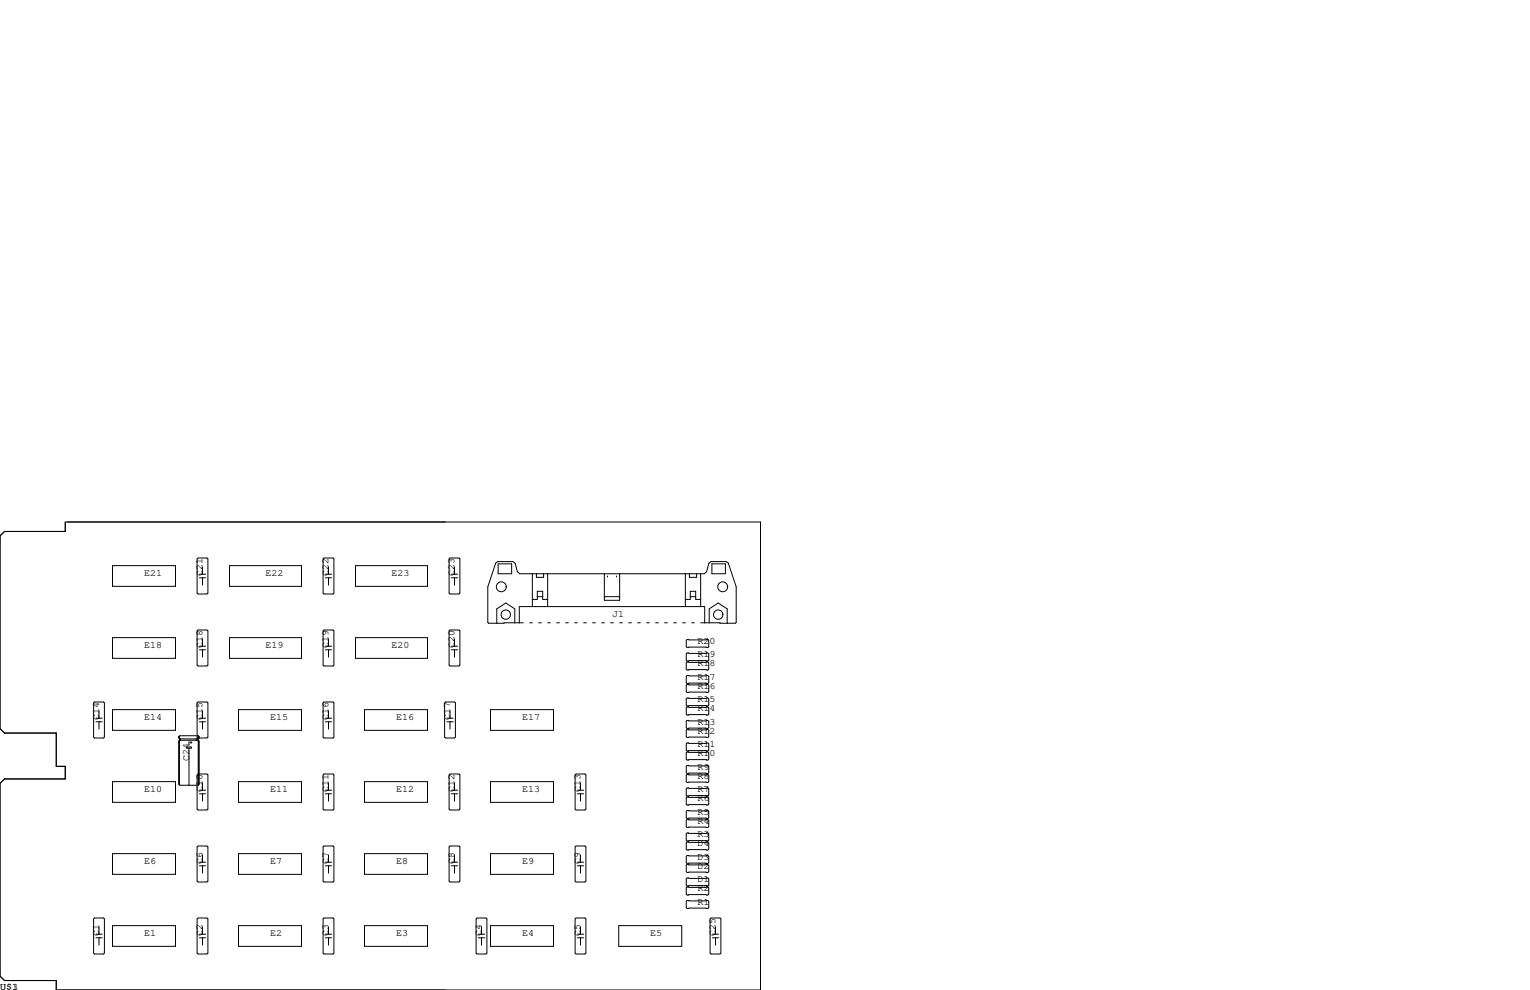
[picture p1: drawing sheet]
<svg xmlns="http://www.w3.org/2000/svg" width="432mm" height="279mm" viewBox="0 0 432 279" stroke-linecap="round" stroke-linejoin="round" font-family="sans-serif">
<g fill="none" stroke="#000" stroke-width=".28">
<path d="M0 151.3l1.3-1.3h17.1v-2.7h196.2v132.1h-198.7v-2.7h-14.6l-1.3-1.2v-54.4l1.3-1.3h17.1v-3.5h-2.5v-9.4h-14.6l-1.3-1.3zM31.8 159.6h17.7v5.9h-17.7zM55.6 157.7l.3-.2h2.5l.3 .2v9.7l-.3 .2h-2.5l-.3-.2zM64.8 159.6h20.3v5.9h-20.3zM91.4 157.5h2.6l.2 .2v9.7l-.2 .2h-2.6l-.2-.2v-9.7zM100.3 159.6h20.4v5.9h-20.4zM126.7 157.7l.3-.2h2.5l.3 .2v9.7l-.3 .2h-2.5l-.3-.2zM140.6 159.1h3.8v2.8h-3.8zM200.9 159.1h3.8v2.8h-3.8zM31.8 180h17.7v5.8h-17.7zM55.9 177.8h2.5l.3 .3v9.6l-.3 .3h-2.5l-.3-.3v-9.6zM56.3 163.1h1.7"/>
<path d="M56.3 162.1h1.7M57.2 160v2.1M57.2 163.1v2M64.8 180h20.3v5.8h-20.3zM91.4 177.8h2.6l.2 .3v9.6l-.2 .3h-2.6l-.2-.3v-9.6zM91.8 163.1h1.8M91.8 162.1h1.8M92.7 160v2.1M92.7 163.1v2M100.3 180h20.4v5.8h-20.4zM127 177.8h2.5l.3 .3v9.6l-.3 .3h-2.5l-.3-.3v-9.6zM127.4 163.1h1.8"/>
<path d="M127.4 162.1h1.8M128.3 160v2.1M128.3 163.1v2M145.3 175.8v-4l-2.6-1.6-2.5 1.6v4.1M146 161.3l.7 .6h52.1l.6-.6M146 161.4l-.6-2.4-.6-.5h-4.3l-.6 .4-2.2 6.7v10l.2 .3 9.8-.1M146.6 175.8v-4.6h52.3v4.6M149.5 175.8h.7M150.2 169.2h1.4v-2.3h1.6v2.3h1.4M150.2 161.9v9.3M151.4 161.9v1h2v-1M151.6 168.4h1.6"/>
<path d="M152 175.8h.8M154.6 175.8h.7M154.6 161.9v9.3M157.1 175.8h.8M159.6 175.8h.8M162.2 175.8h.7M164.7 175.8h.8M167.3 175.8h.7M169.8 175.8h.8M170.6 161.9v7.5h4.3v-7.5M170.6 168.4h4.3M171.5 162.6v.2"/>
<path d="M172.3 175.8h.8M174 162.6v.2M174.9 175.8h.7M177.4 175.8h.8M180 175.8h.7M182.5 175.8h.8M185 175.8h.8M187.6 175.8h.7M190.1 175.8h.8M192.7 175.8h.7M193.4 169.2h1.4v-2.3h1.5v2.3h1.4M193.4 161.9v9.3"/>
<path d="M194.6 161.9v1h2v-1M194.8 168.4h1.5M195.2 175.8h.8M197.7 161.9v9.3M199.4 161.4l.6-2.4 .7-.5h4.3l.5 .4 2.3 6.7v10l-.3 .3-9.8-.1M200.2 175.8v-4l2.5-1.6 2.5 1.6v4.1M26.7 198.1h2.5l.3 .3v9.6l-.3 .3h-2.5l-.3-.3v-9.6zM55.9 198.1h2.5l.3 .3v9.6l-.3 .3h-2.5l-.3-.3v-9.6zM56.3 183.4h1.7M56.3 182.4h1.7M57.2 180.3v2.1M57.2 183.4v2"/>
<path d="M91.4 198.1h2.6l.2 .3v9.6l-.2 .3h-2.6l-.2-.3v-9.6zM91.8 183.4h1.8M91.8 182.4h1.8M92.7 180.3v2.1M92.7 183.4v2M125.5 198.4l.2-.3h2.6l.2 .3v9.6l-.2 .3h-2.6l-.2-.3zM127.4 183.4h1.8M127.4 182.4h1.8M128.3 180.3v2.1M128.3 183.4v2M193.7 187.1l.2-.3h5.9l.2 .3v1.7l-.2 .3h-5.9l-.2-.3zM193.7 180.7l.2-.2h5.9l.2 .2v1.8l-.2 .3h-5.9l-.2-.3z"/>
<path d="M193.7 184.5l.2-.2h5.9l.2 .2v1.8l-.2 .3h-5.9l-.2-.3zM193.7 190.9l.2-.3h5.9l.2 .3v1.8l-.2 .2h-5.9l-.2-.2zM193.7 193.4l.2-.2h5.9l.2 .2v1.8l-.2 .3h-5.9l-.2-.3zM193.7 197.2l.2-.2h5.9l.2 .2v1.8l-.2 .3h-5.9l-.2-.3zM193.7 199.8l.2-.3h5.9l.2 .3v1.7l-.2 .3h-5.9l-.2-.3zM27.1 203.7h1.7M27.1 202.7h1.7M27.9 200.7v2M27.9 203.7v2M31.8 200.3h17.7v5.8h-17.7zM50.5 207.9v.4l.2 .2M50.5 209.2v12.2l.2 .2h5.2"/>
<path d="M50.5 209.2h.1M50.5 207.9h.1M50.6 207.8v.6M50.6 209v12.5M50.7 208.9h5.2l.3 .3v12.2l-.3 .2M50.7 208.5v.4M50.7 208.9l-.2 .3M50.8 208.5v.4M50.9 208.5v.4M52.7 210.8h1.3v.4h-1.3zM53.3 209.3v.9M53.3 211.3v10.3"/>
<path d="M53.7 209.5h.5M53.9 209.3v.5M55.4 208.5v.4M55.8 208.7v.1M55.9 218.4h2.5l.3 .3v9.6l-.3 .3h-2.5l-.3-.3v-9.6zM55.9 207.6h-5.2l-.2 .3M55.9 207.6l.3 .3v.4l-.3 .2h-5.2M55.9 207.6v14M56.1 207.9v.4M56.1 209.2v12.2M56.3 203.7h1.7M56.3 202.7h1.7"/>
<path d="M57.2 200.7v2M57.2 203.7v2M67.3 200.3h17.8v5.8h-17.8zM91.4 218.4h2.6l.2 .3v9.6l-.2 .3h-2.6l-.2-.3v-9.6zM91.8 203.7h1.8M91.8 202.7h1.8M92.7 200.7v2M92.7 203.7v2M102.9 200.3h17.8v5.8h-17.8zM126.1 203.7h1.8M126.1 202.7h1.8M127 218.4h2.5l.3 .3v9.6l-.3 .3h-2.5l-.3-.3v-9.6z"/>
<path d="M127 200.7v2M127 203.7v2M138.4 200.3h17.8v5.8h-17.8zM162.3 218.7l.3-.3h2.5l.3 .3v9.6l-.3 .3h-2.5l-.3-.3zM193.7 203.6l.2-.3h5.9l.2 .3v1.8l-.2 .2h-5.9l-.2-.2zM193.7 206.1l.2-.2h5.9l.2 .2v1.8l-.2 .3h-5.9l-.2-.3zM193.7 209.9l.2-.2h5.9l.2 .2v1.8l-.2 .3h-5.9l-.2-.3zM193.7 212.5l.2-.3h5.9l.2 .3v1.7l-.2 .3h-5.9l-.2-.3zM193.7 216.3l.2-.3h5.9l.2 .3v1.8l-.2 .2h-5.9l-.2-.2zM193.7 218.8l.2-.2h5.9l.2 .2v1.8l-.2 .3h-5.9l-.2-.3zM31.8 220.6h17.7v5.8h-17.7zM55.9 238.8h2.5l.3 .2v9.7l-.3 .2h-2.5l-.3-.2v-9.7z"/>
<path d="M56.3 224h1.7M56.3 223h1.7M57.2 221v2M57.2 224v2.1M67.3 220.6h17.8v5.8h-17.8zM91.4 238.8h2.6l.2 .2v9.7l-.2 .2h-2.6l-.2-.2v-9.7zM91.8 224h1.8M91.8 223h1.8M92.7 221v2M92.7 224v2.1M102.9 220.6h17.8v5.8h-17.8zM126.7 239l.3-.2h2.5l.3 .2v9.7l-.3 .2h-2.5l-.3-.2z"/>
<path d="M127.4 224h1.8M127.4 223h1.8M128.3 221v2M128.3 224v2.1M138.4 220.6h17.8v5.8h-17.8zM162.3 239l.3-.2h2.5l.3 .2v9.7l-.3 .2h-2.5l-.3-.2zM162.9 224h1.8M162.9 223h1.8M163.8 221v2M163.8 224v2.1M193.7 237.9l.2-.3h5.9l.2 .3v1.7l-.2 .3h-5.9l-.2-.3zM193.7 222.6l.2-.2h5.9l.2 .2v1.8l-.2 .3h-5.9l-.2-.3z"/>
<path d="M193.7 225.2l.2-.3h5.9l.2 .3v1.7l-.2 .3h-5.9l-.2-.3zM193.7 229l.2-.3h5.9l.2 .3v1.8l-.2 .2h-5.9l-.2-.2zM193.7 231.5l.2-.2h5.9l.2 .2v1.8l-.2 .3h-5.9l-.2-.3zM193.7 235.3l.2-.2h5.9l.2 .2v1.8l-.2 .3h-5.9l-.2-.3zM26.7 259.1h2.5l.3 .2v9.7l-.3 .2h-2.5l-.3-.2v-9.7zM31.8 240.9h17.7v5.9h-17.7zM55.6 259.3l.3-.2h2.5l.3 .2v9.7l-.3 .2h-2.5l-.3-.2zM56.3 244.3h1.7M56.3 243.3h1.7M57.2 241.3v2M57.2 244.3v2.1M67.3 240.9h17.8v5.9h-17.8z"/>
<path d="M91.2 259.3l.2-.2h2.6l.2 .2v9.7l-.2 .2h-2.6l-.2-.2zM91.8 244.3h1.8M91.8 243.3h1.8M92.7 241.3v2M92.7 244.3v2.1M102.9 240.9h17.8v5.9h-17.8zM127.4 244.3h1.8M127.4 243.3h1.8M128.3 241.3v2M128.3 244.3v2.1M134.4 259.3l.2-.2h2.6l.2 .2v9.7l-.2 .2h-2.6l-.2-.2zM138.4 240.9h17.8v5.9h-17.8z"/>
<path d="M162.3 259.3l.3-.2h2.5l.3 .2v9.7l-.3 .2h-2.5l-.3-.2zM162.9 244.3h1.8M162.9 243.3h1.8M163.8 241.3v2M163.8 244.3v2.1M193.7 250.6l.2-.3h5.9l.2 .3v1.7l-.2 .3h-5.9l-.2-.3zM193.7 241.7l.2-.3h5.9l.2 .3v1.8l-.2 .2h-5.9l-.2-.2zM193.7 248l.2-.2h5.9l.2 .2v1.8l-.2 .3h-5.9l-.2-.3zM193.7 254.4l.2-.3h5.9l.2 .3v1.8l-.2 .2h-5.9l-.2-.2zM193.9 244h5.9l.2 .2v1.8l-.2 .3h-5.9l-.2-.3v-1.8zM200.4 259.3l.3-.2h2.5l.3 .2v9.7l-.3 .2h-2.5l-.3-.2zM27.1 264.7h1.7"/>
<path d="M27.1 263.7h1.7M27.9 261.6v2.1M27.9 264.7v2M31.8 261.2h17.7v5.9h-17.7zM56.3 264.7h1.7M56.3 263.7h1.7M57.2 261.6v2.1M57.2 264.7v2M67.3 261.2h17.8v5.9h-17.8zM91.8 264.7h1.8M91.8 263.7h1.8M92.7 261.6v2.1"/>
<path d="M92.7 264.7v2M102.9 261.2h17.8v5.9h-17.8zM135 264.7h1.8M135 263.7h1.8M135.9 261.6v2.1M135.9 264.7v2M138.4 261.2h17.8v5.9h-17.8zM162.9 264.7h1.8M162.9 263.7h1.8M163.8 261.6v2.1M163.8 264.7v2M174.6 261.2h17.8v5.9h-17.8z"/>
<path d="M201 264.7h1.8M201 263.7h1.8M201.9 261.6v2.1M201.9 264.7v2"/>
<circle cx="141.5" cy="165.6" r="1.4"/>
<circle cx="142.7" cy="173.5" r="1.32"/>
<circle cx="202.7" cy="173.5" r="1.32"/>
<circle cx="204" cy="165.6" r="1.4"/>
</g>
<g font-size="2.8">
<text x="40.6" y="162.6">E21</text>
<text x="57.1" y="162.6" transform="rotate(-90 57.1 162.6)">C21</text>
<text x="74.9" y="162.6">E22</text>
<text x="92.7" y="162.6" transform="rotate(-90 92.7 162.6)">C22</text>
<text x="110.5" y="162.6">E23</text>
<text x="128.3" y="162.6" transform="rotate(-90 128.3 162.6)">C23</text>
<text x="172.7" y="174">J1</text>
<text x="40.6" y="182.9">E18</text>
<text x="57.1" y="182.9" transform="rotate(-90 57.1 182.9)">C18</text>
<text x="74.9" y="182.9">E19</text>
<text x="92.7" y="182.9" transform="rotate(-90 92.7 182.9)">C19</text>
<text x="110.5" y="182.9">E20</text>
<text x="128.3" y="182.9" transform="rotate(-90 128.3 182.9)">C20</text>
<text x="196.8" y="185.4">R19</text>
<text x="196.8" y="181.6">R20</text>
<text x="196.8" y="191.8">R17</text>
<text x="196.8" y="188">R18</text>
<text x="196.8" y="194.3">R16</text>
<text x="27.9" y="203.2" transform="rotate(-90 27.9 203.2)">C14</text>
<text x="40.6" y="203.2">E14</text>
<text x="57.1" y="203.2" transform="rotate(-90 57.1 203.2)">C15</text>
<text x="76.2" y="203.2">E15</text>
<text x="92.7" y="203.2" transform="rotate(-90 92.7 203.2)">C16</text>
<text x="111.8" y="203.2">E16</text>
<text x="127" y="203.2" transform="rotate(-90 127 203.2)">C17</text>
<text x="147.3" y="203.2">E17</text>
<text x="196.8" y="200.7">R14</text>
<text x="196.8" y="198.1">R15</text>
<text x="196.8" y="207">R12</text>
<text x="196.8" y="204.5">R13</text>
<text x="53.3" y="214.6" transform="rotate(-90 53.3 214.6)">C24</text>
<text x="196.8" y="213.4">R10</text>
<text x="196.8" y="210.8">R11</text>
<text x="196.8" y="219.7">R8</text>
<text x="196.8" y="217.2">R9</text>
<text x="40.6" y="223.5">E10</text>
<text x="57.1" y="223.5" transform="rotate(-90 57.1 223.5)">C10</text>
<text x="76.2" y="223.5">E11</text>
<text x="92.7" y="223.5" transform="rotate(-90 92.7 223.5)">C11</text>
<text x="111.8" y="223.5">E12</text>
<text x="128.3" y="223.5" transform="rotate(-90 128.3 223.5)">C12</text>
<text x="147.3" y="223.5">E13</text>
<text x="163.8" y="223.5" transform="rotate(-90 163.8 223.5)">C13</text>
<text x="196.8" y="226.1">R6</text>
<text x="196.8" y="223.5">R7</text>
<text x="196.8" y="232.4">R4</text>
<text x="196.8" y="229.9">R5</text>
<text x="196.8" y="236.2">R3</text>
<text x="196.8" y="238.8">D4</text>
<text x="40.6" y="243.8">E6</text>
<text x="57.1" y="243.8" transform="rotate(-90 57.1 243.8)">C6</text>
<text x="76.2" y="243.8">E7</text>
<text x="92.7" y="243.8" transform="rotate(-90 92.7 243.8)">C7</text>
<text x="111.8" y="243.8">E8</text>
<text x="128.3" y="243.8" transform="rotate(-90 128.3 243.8)">C8</text>
<text x="147.3" y="243.8">E9</text>
<text x="163.8" y="243.8" transform="rotate(-90 163.8 243.8)">C9</text>
<text x="196.8" y="245.1">D2</text>
<text x="196.8" y="242.6">D3</text>
<text x="196.8" y="251.5">R2</text>
<text x="196.8" y="248.9">D1</text>
<text x="196.8" y="255.3">R1</text>
<text x="27.9" y="264.2" transform="rotate(-90 27.9 264.2)">C1</text>
<text x="40.6" y="264.2">E1</text>
<text x="57.1" y="264.2" transform="rotate(-90 57.1 264.2)">C2</text>
<text x="76.2" y="264.2">E2</text>
<text x="92.7" y="264.2" transform="rotate(-90 92.7 264.2)">C3</text>
<text x="111.8" y="264.2">E3</text>
<text x="135.9" y="264.2" transform="rotate(-90 135.9 264.2)">C4</text>
<text x="147.3" y="264.2">E4</text>
<text x="163.8" y="264.2" transform="rotate(-90 163.8 264.2)">C5</text>
<text x="183.5" y="264.2">E5</text>
<text x="201.9" y="264.2" transform="rotate(-90 201.9 264.2)">C25</text>
<text x="0" y="279.4">U$1</text>
<text x="0" y="279.4">U$3</text>
</g>
</svg>
